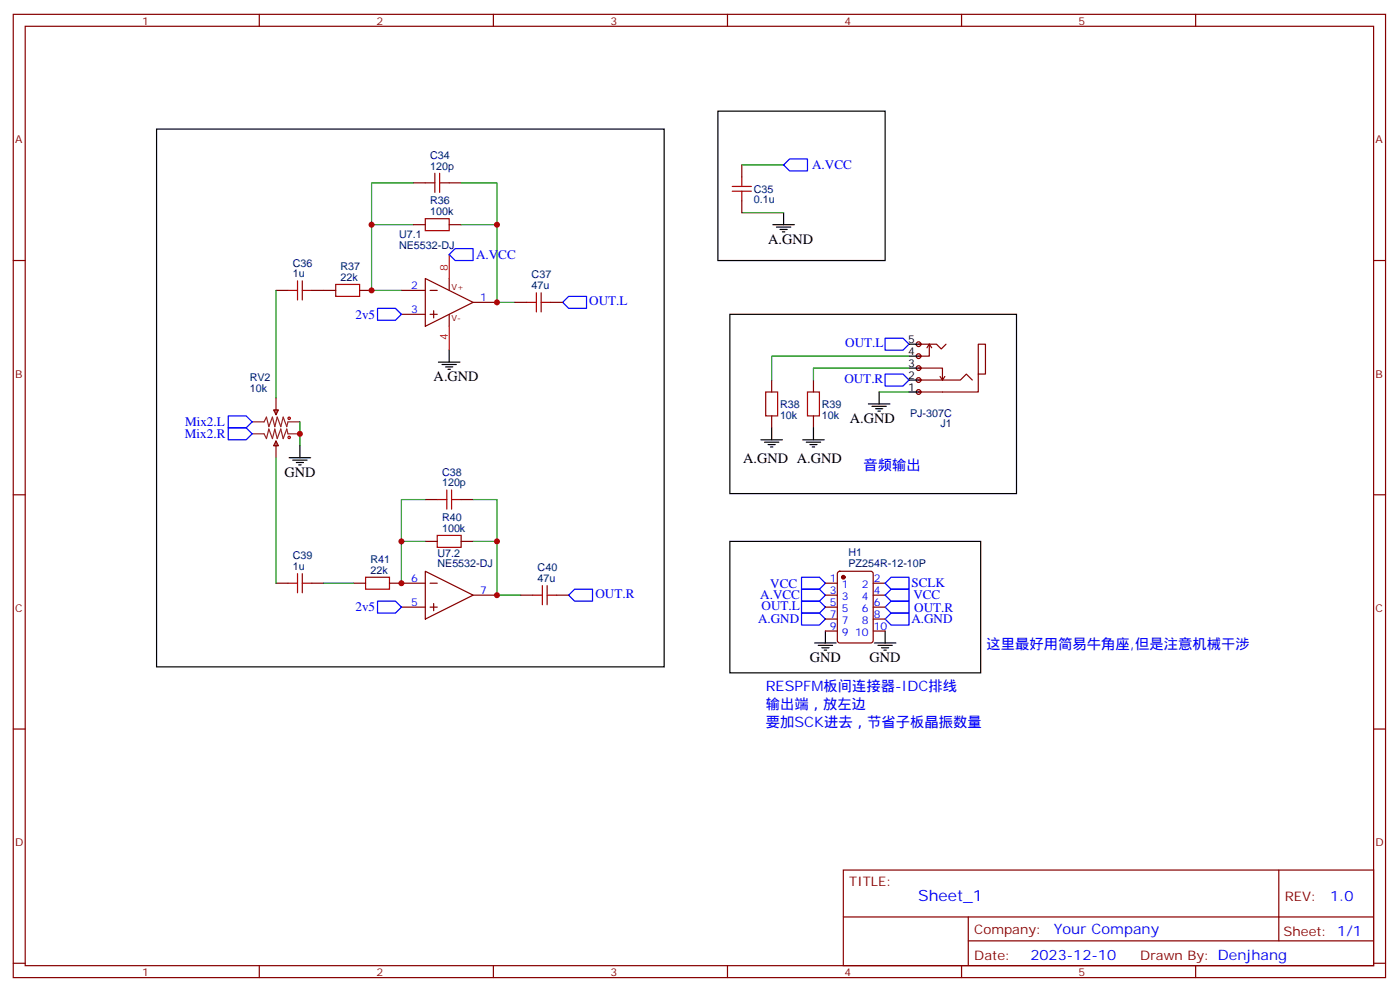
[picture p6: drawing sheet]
<svg xmlns="http://www.w3.org/2000/svg" width="414mm" height="293mm" viewBox="0 0 414 293" stroke-linecap="round" stroke-linejoin="round" font-family="sans-serif">
<g fill="none" stroke="#870000" stroke-width=".35">
<path d="M3.9 4.2h405.4v284.4h-405.4zM7.4 7.8h398.3v277.2h-398.3zM76.6 4.2v3.6M145.7 4.2v3.6M214.9 4.2v3.6M284 4.2v3.6M353.2 4.2v3.6M122.1 54h3.5M132.7 54h3.5M3.9 76.9h3.5M122.1 66.3h3.5M132.7 66.3h3.5"/>
<path d="M405.7 76.9h3.6M81.5 85.7h3.6M92.1 85.7h7.1M106.2 85.7h3.5M118.6 85.7h7M118.6 92.8h7M125.6 82.2l14.1 7.1-14.1 7zM127 85.7h2.2M127 92.8h2.2M128.1 91.7v2.1M132.7 82.2v3.5M132.7 92.8v3.5"/>
<path d="M139.7 89.3h7.1M152.1 89.3h3.5M162.7 89.3h3.5M81.5 117.5v4.9M80.8 121h1.4l-.7 1.4zM81.5 130.2l.7 1.4h-1.4zM81.5 130.2v4.9M3.9 146h3.5M125.6 159.8h3.6M125.6 147.5h3.6M136.2 159.8h3.5M136.2 147.5h3.5"/>
<path d="M405.7 146h3.6M81.5 172.2h3.6M92.1 172.2h3.5M104.5 172.2h3.5M115 172.2h10.6M118.6 179.2h7M125.6 168.6l14.1 7.1-14.1 7zM127 172.2h2.2M127 179.2h2.2M128.1 178.2v2.1M139.7 175.7h7.1M153.8 175.7h3.6"/>
<path d="M164.4 175.7h3.6M3.9 215.2h3.5M405.7 215.2h3.6M249.1 256.8h156.6v28.2h-156.6zM377.7 256.8v20.9M249.1 270.7h156.5M286 277.7h119.6M286 270.7v14.1M3.9 284.3h3.5M76.6 285v3.6M145.7 285v3.6M214.9 285v3.6"/>
<path d="M284 285v3.6M353.2 285v3.6M405.7 284.3h3.6"/>
</g>
<g fill="none" stroke="#a10000" stroke-width=".35">
<path d="M125.6 54h2.8M128.4 51.2v5.6M129.9 54h2.8M129.9 51.2v5.6M125.6 64.6h7.1v3.5h-7.1zM85.1 85.7h2.8M87.9 82.9v5.6M89.3 82.9v5.6M89.3 85.7h2.8M99.2 84h7v3.5h-7zM155.6 89.3h2.8M158.4 86.4v5.7"/>
<path d="M159.8 89.3h2.9M159.8 86.4v5.7M129.2 158h7v3.6h-7zM129.2 147.5h2.8M132 144.6v5.7M133.4 147.5h2.8M133.4 144.6v5.7M85.1 172.2h2.8M87.9 169.3v5.7M89.3 172.2h2.8M89.3 169.3v5.7M108 170.4h7v3.5h-7z"/>
<path d="M157.4 175.7h2.8M160.2 172.9v5.6M161.6 175.7h2.8M161.6 172.9v5.6"/>
<circle cx="85.4" cy="123.5" r=".35"/>
<circle cx="85.4" cy="129.1" r=".35"/>
</g>
<path d="M74.5 124.5h3.5l.7-1.4 .7 2.8 1.1-2.8 .7 2.8 .7-2.8 1 2.8 .7-2.8 1.1 2.8 .4-1.4h3.5M74.5 128.1h3.5l.7 1.4 .7-2.9 1.1 2.9 .7-2.9 .7 2.9 1-2.9 .7 2.9 1.1-2.9 .4 1.5h3.5" fill="none" stroke="#8c2424" stroke-width=".35"/>
<path d="M132.7 75.1l1.7-1.7h5.3v3.5h-5.3zM111.5 91h5.3l1.8 1.8-1.8 1.7h-5.3zM166.2 89.3l1.8-1.8h5.2v3.5h-5.2zM261.4 99.8h5.3l1.8 1.8-1.8 1.8h-5.3zM261.4 110.4h5.3l1.8 1.8-1.8 1.7h-5.3zM111.5 177.4h5.3l1.8 1.8-1.8 1.8h-5.3zM168 175.7l1.7-1.8h5.3v3.5h-5.3z" fill="none" stroke="#00f" stroke-width=".35"/>
<path d="M132.7 75.1v7.1M132.7 96.3v7.1" fill="none" stroke="#f00" stroke-width=".35"/>
<path d="M122.1 54h-12.4v12.3M136.2 54h10.6v12.3M122.1 66.3h-12.4v19.4h8.9M136.2 66.3h10.6v23h5.3M118.6 159.8h7M125.6 147.5h-7v24.7M139.7 159.8h7.1v15.9h7M139.7 147.5h7.1v12.3" fill="none" stroke="#008700" stroke-width=".35"/>
<path d="M256.5 119.2h6.4M257.6 119.9h4.2M259.7 115.7v3.5M258.6 120.7h2.1M259.3 121.4h.7" fill="none" stroke="#000" stroke-width=".35"/>
<g fill="#f0f0f0" stroke="#870000" stroke-width=".35">
<circle cx="271.3" cy="101.6" r=".71"/>
<circle cx="271.3" cy="105.1" r=".71"/>
<circle cx="271.3" cy="108.7" r=".71"/>
<circle cx="271.3" cy="112.2" r=".71"/>
<circle cx="271.3" cy="115.7" r=".71"/>
</g>
<g fill="none" stroke="#000" stroke-width=".35">
<path d="M46.2 38.1h150v158.7h-150zM212.1 32.8h49.3v44.1h-49.3zM228.3 66.3h6.3M229.3 67h4.3M230.4 67.7h2.1M231.1 68.4h.7M231.5 62.8v3.5M215.6 92.8h84.6v52.9h-84.6zM129.5 106.9h6.4M130.6 107.6h4.2M131.6 108.3h2.1M132.3 109h.7"/>
<path d="M132.7 103.4v3.5M268.5 115.7h3.5M268.5 112.2h3.5M268.5 108.7h3.5M268.5 105.1h3.5M268.5 101.6h3.5M85.4 135.1h6.4M86.5 135.8h4.2M87.5 136.5h2.1M88.2 137.2h.7M88.6 131.6v3.5M224.8 129.8h6.3"/>
<path d="M225.8 130.5h4.2M226.9 131.2h2.1M227.6 131.9h.7M227.9 126.3v3.5M237.1 129.8h6.4M238.2 130.5h4.2M239.2 131.2h2.1M239.9 131.9h.7M240.3 126.3v3.5M215.6 159.8h74.1v38.8h-74.1zM240.6 189.8h6.4M241.7 190.5h4.2"/>
<path d="M242.7 191.2h2.2M243.5 191.9h.7M243.8 186.3v3.5M258.3 189.8h6.3M259.3 190.5h4.3M260.4 191.2h2.1M261.1 191.9h.7M261.4 186.3v3.5"/>
</g>
<g fill="none" stroke="#870000" stroke-width=".35">
<path d="M219.1 48.7v3.5M219.1 59.3v3.5M227.9 112.2v3.5M240.3 112.2v3.5M271.3 112.2h12.4l1.7-1.8 1.8 1.8M271.3 108.7h7.1v3.5M271.3 101.6h5.3l1.4 1.4 1.4-1.4M274.5 101.6v3.5h-3.2M274.5 101.6l.7 1.1M274.5 101.6l-.7 1.1M277.7 111.1l.7 1.1M279.1 111.1l-.7 1.1"/>
<path d="M289 110.4v-8.8h2.1v8.8h-2.1v5.3h-17.7M227.9 122.8v3.5M240.3 122.8v3.5M243.8 172.2h3.5M243.8 175.7h3.5M243.8 179.2h3.5M247.6 168.8l.4-.2h9.2l.7 .5v20l-.4 .6-9.5 .1-.6-.5-.1-20zM257.9 172.2h3.5M257.9 175.7h3.5M257.9 179.2h3.5M243.8 186.3h3.5M243.8 182.7h3.5"/>
<path d="M257.9 186.3h3.5M257.9 182.7h3.5"/>
</g>
<path d="M216.3 56.4h5.6M216.3 55h5.6M219.1 52.2v2.8M219.1 56.4v2.9M226.2 115.7h3.5v7.1h-3.5zM238.5 115.7h3.5v7.1h-3.5z" fill="none" stroke="#a10000" stroke-width=".35"/>
<path d="M219.1 48.7h12.4M219.1 62.8h12.4M81.5 85.7v31.8M259.7 115.7h8.8M268.5 105.1h-40.6v7.1M268.5 108.7h-28.2v3.5M81.5 135.1v37.1M88.6 124.5v7.1M95.6 172.2h8.9" fill="none" stroke="#008700" stroke-width=".35"/>
<path d="M233.2 46.9h5.3v3.5h-5.3l-1.7-1.7zM67.4 122.8h5.3l1.8 1.7-1.8 1.8h-5.3zM67.4 126.3h5.3l1.8 1.8-1.8 1.7h-5.3zM236.7 170.4h5.3l1.8 1.8-1.8 1.7h-5.3zM236.7 173.9h5.3l1.8 1.8-1.8 1.7h-5.3zM236.7 177.4h5.3l1.8 1.8-1.8 1.8h-5.3zM263.2 177.4h5.3v3.6h-5.3l-1.8-1.8zM263.2 170.4h5.3v3.5h-5.3l-1.8-1.7zM263.2 173.9h5.3v3.5h-5.3l-1.8-1.7zM236.7 181h5.3l1.8 1.7-1.8 1.8h-5.3zM263.2 181h5.3v3.5h-5.3l-1.8-1.8z" fill="none" stroke="#00f" stroke-width=".35"/>
<circle cx="249.1" cy="170.4" r=".53" fill="#870000" stroke="#870000" stroke-width=".35"/>
<g fill="#c00">
<circle cx="88.6" cy="128.1" r=".88"/>
<circle cx="146.8" cy="89.3" r=".88"/>
<circle cx="109.7" cy="66.3" r=".88"/>
<circle cx="146.8" cy="66.3" r=".88"/>
<circle cx="118.6" cy="172.2" r=".88"/>
<circle cx="146.8" cy="175.7" r=".88"/>
<circle cx="146.8" cy="159.8" r=".88"/>
<circle cx="118.6" cy="159.8" r=".88"/>
<circle cx="109.7" cy="85.7" r=".88"/>
</g>
<text font-size="4.6" fill="#00f" x="271.2" y="265.8">Sheet_1</text>
<g font-size="4.2">
<text x="226.9" y="72">A.GND</text>
<text x="128.1" y="112.5">A.GND</text>
<text x="251" y="124.9">A.GND</text>
<text x="219.5" y="136.6">A.GND A.GND</text>
<text x="84" y="140.8">GND</text>
<text x="239.2" y="195.4">GND</text>
<text x="256.9" y="195.4">GND</text>
</g>
<g font-size="4.2" fill="#00f">
<text x="255.1" y="138.6">音频输出</text>
<text x="291.4" y="191.6">这里最好用简易牛角座,但是注意机械干涉</text>
<text x="226.2" y="203.9">RESPFM板间连接器-IDC排线</text>
<text x="226.2" y="209.2">输出端，放左边</text>
<text x="226.2" y="214.5">要加SCK进去，节省子板晶振数量</text>
<text x="392.9" y="266.1">1.0</text>
<text x="311.3" y="275.6">Your Company</text>
<text x="304.3" y="283.4">2023-12-10</text>
</g>
<g font-size="3.9" fill="#00f">
<text x="239.9" y="50">A.VCC</text>
<text x="140.6" y="76.3">A.VCC</text>
<text x="105" y="94.1">2v5</text>
<text x="174.1" y="90.1">OUT.L</text>
<text x="249.7" y="102.5">OUT.L</text>
<text x="249.4" y="113">OUT.R</text>
<text x="54.7" y="125.8">Mix2.L</text>
<text x="54.6" y="129.3">Mix2.R</text>
<text x="227.5" y="173.4">VCC</text>
<text x="269.2" y="173.4">SCLK</text>
<text x="175.9" y="176.5">OUT.R</text>
<text x="224.6" y="177">A.VCC</text>
<text x="269.8" y="177">VCC</text>
<text x="105" y="180.5">2v5</text>
<text x="223.9" y="184">A.GND</text>
<text x="225" y="180.1">OUT.L</text>
<text x="269.2" y="184">A.GND</text>
<text x="270.1" y="180.5">OUT.R</text>
</g>
<g font-size="3.9" fill="#800">
<text x="250.9" y="261.4">TITLE:</text>
<text x="379.5" y="266.1">REV:</text>
<text x="287.8" y="275.6">Company:</text>
<text x="379.1" y="276.2">Sheet: 1/1</text>
<text x="287.8" y="283.3">Date:</text>
<text x="336.8" y="283.4">Drawn By: Denjhang</text>
</g>
<g font-size="3.2" fill="#800">
<text x="42" y="7.2">1</text>
<text x="111.2" y="7.2">2</text>
<text x="180.3" y="7.2">3</text>
<text x="249.4" y="7.2">4</text>
<text x="318.6" y="7.2">5</text>
<text x="4.4" y="42.3">A</text>
<text x="406.3" y="42.3">A</text>
<text x="4.4" y="111.5">B</text>
<text x="406.3" y="111.5">B</text>
<text x="4.4" y="180.6">C</text>
<text x="406.3" y="180.6">C</text>
<text x="4.4" y="249.8">D</text>
<text x="406.3" y="249.8">D</text>
<text x="42" y="288">1</text>
<text x="111.2" y="288">2</text>
<text x="180.3" y="288">3</text>
<text x="249.4" y="288">4</text>
<text x="318.6" y="288">5</text>
</g>
<g font-size="3.2" fill="#000080">
<text x="127" y="46.9">C34</text>
<text x="127" y="50.1">120p</text>
<text x="222.6" y="56.9">C35</text>
<text x="127" y="63.5">100k</text>
<text x="127" y="60.3">R36</text>
<text x="222.6" y="60">0.1u</text>
<text x="117.9" y="70.2">U7.1</text>
<text x="117.9" y="73.4">NE5532-DJ</text>
<text x="86.5" y="81.8">1u</text>
<text x="86.5" y="78.7">C36</text>
<text x="100.6" y="82.9">22k</text>
<text x="100.6" y="79.7">R37</text>
<text x="157" y="82.2">C37</text>
<text x="157" y="85.4">47u</text>
<text x="73.8" y="112.5">RV2</text>
<text x="73.8" y="115.7">10k</text>
<text x="230.4" y="123.6">10k</text>
<text x="230.4" y="120.4">R38</text>
<text x="242.7" y="123.6">10k</text>
<text x="242.7" y="120.4">R39</text>
<text x="268.8" y="122.9">PJ-307C</text>
<text x="277.8" y="126.1">J1</text>
<text x="130.6" y="143.6">120p</text>
<text x="130.6" y="140.4">C38</text>
<text x="130.6" y="153.8">R40</text>
<text x="130.6" y="157">100k</text>
<text x="86.5" y="165.2">C39</text>
<text x="109.4" y="166.1">R41</text>
<text x="129.2" y="167.5">NE5532-DJ</text>
<text x="129.2" y="164.3">U7.2</text>
<text x="250.6" y="167.4">PZ254R-12-10P</text>
<text x="250.6" y="164.2">H1</text>
<text x="86.5" y="168.3">1u</text>
<text x="109.4" y="169.3">22k</text>
<text x="158.8" y="171.8">47u</text>
<text x="158.8" y="168.6">C40</text>
</g>
<g font-size="3.2" fill="#f00">
<text x="132.3" y="80.1" transform="rotate(-90 132.3 80.1)">8</text>
<text x="132.3" y="100.4" transform="rotate(-90 132.3 100.4)">4</text>
</g>
<g font-size="3.2" fill="#00f">
<text x="121.5" y="85.4">2</text>
<text x="141.9" y="88.9">1</text>
<text x="121.5" y="92.4">3</text>
<text x="121.5" y="171.8">6</text>
<text x="245.1" y="171.8">1</text>
<text x="248.6" y="173.6">1</text>
<text x="254.6" y="173.6">2</text>
<text x="258.1" y="171.8">2</text>
<text x="121.5" y="178.9">5</text>
<text x="141.9" y="175.3">7</text>
<text x="245.1" y="175.3">3</text>
<text x="245.1" y="178.9">5</text>
<text x="248.6" y="177.1">3</text>
<text x="254.6" y="177.1">4</text>
<text x="258.1" y="178.9">6</text>
<text x="258.1" y="175.3">4</text>
<text x="245.1" y="182.4">7</text>
<text x="245.1" y="185.9">9</text>
<text x="248.6" y="180.6">5</text>
<text x="248.6" y="184.1">7</text>
<text x="254.6" y="184.1">8</text>
<text x="254.6" y="180.6">6</text>
<text x="258.1" y="185.9">10</text>
<text x="258.1" y="182.4">8</text>
<text x="248.6" y="187.7">9</text>
<text x="252.6" y="187.7">10</text>
</g>
<g font-size="3.2">
<text x="268.2" y="101.2">5</text>
<text x="268.2" y="104.8">4</text>
<text x="268.2" y="111.8">2</text>
<text x="268.2" y="108.3">3</text>
<text x="268.2" y="115.4">1</text>
</g>
<g font-size="2.5" fill="#800">
<text x="133.4" y="85.7">V+</text>
<text x="133.4" y="94.9">V-</text>
</g>
</svg>
